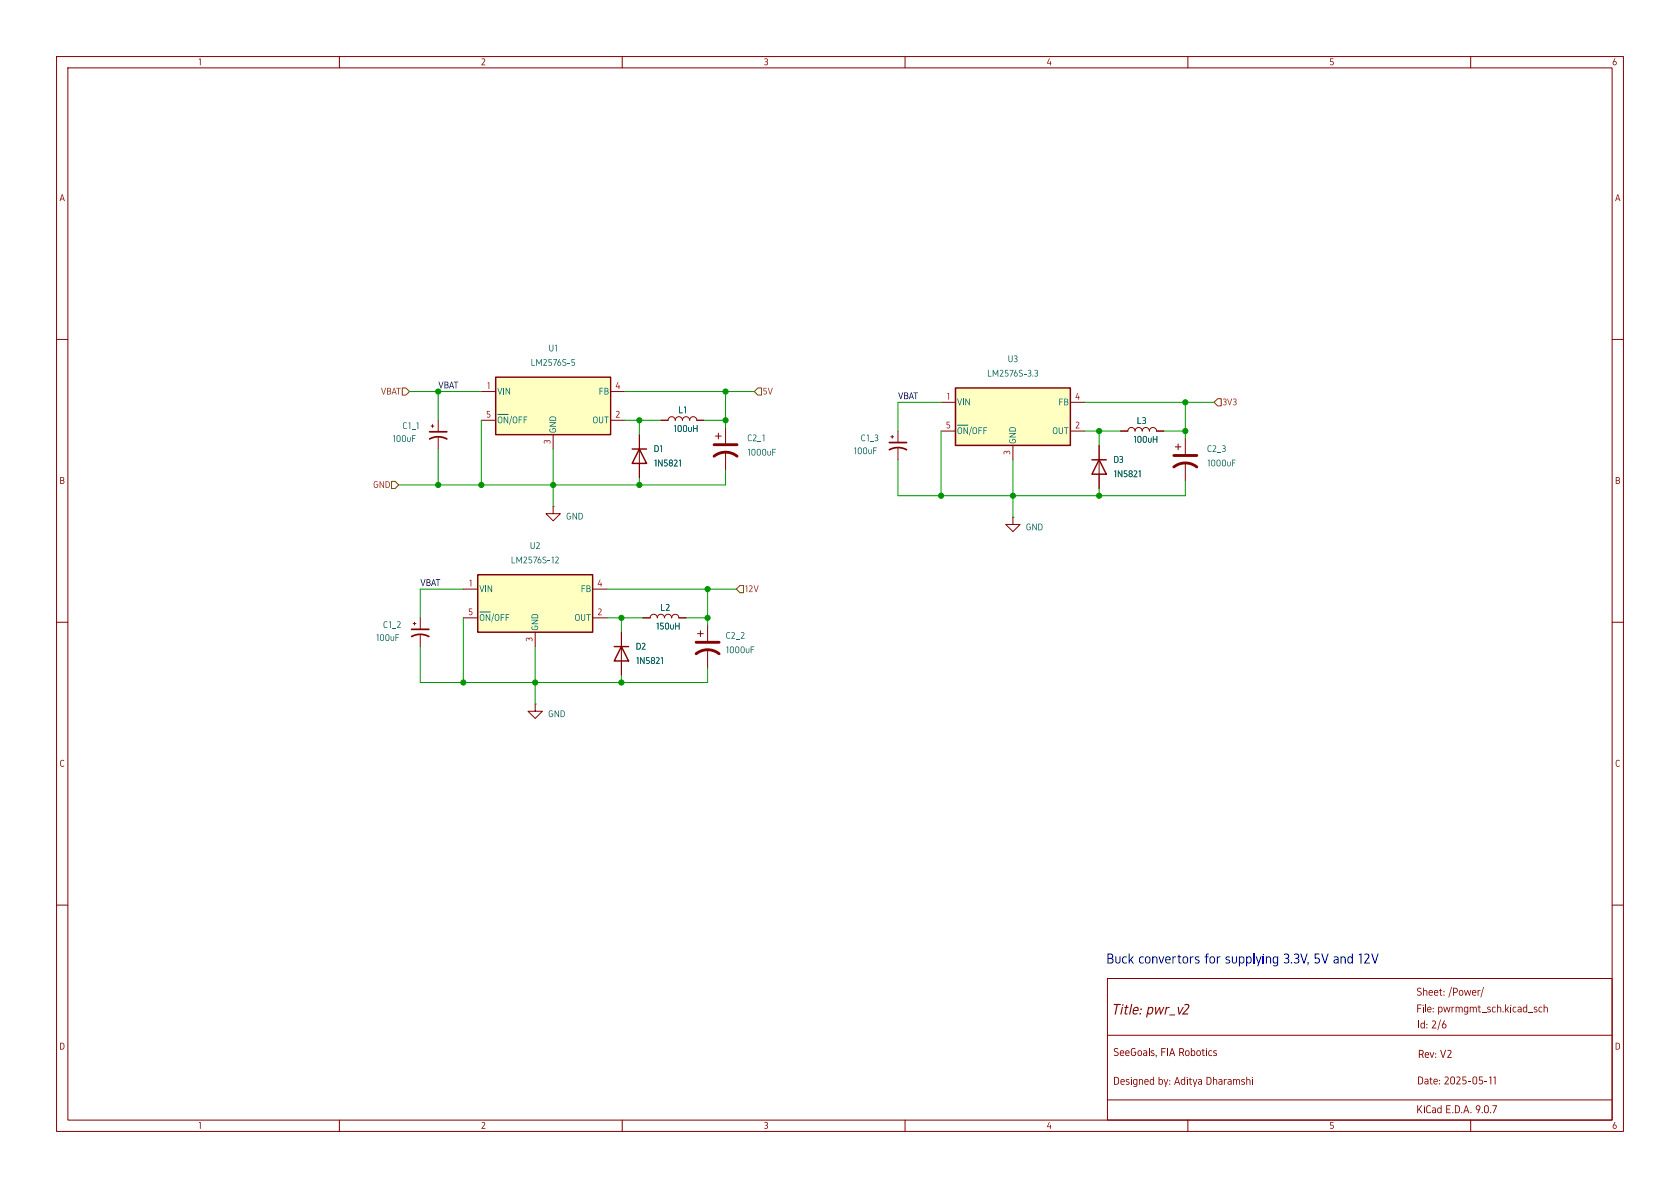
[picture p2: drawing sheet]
<svg xmlns="http://www.w3.org/2000/svg" width="297mm" height="210mm" viewBox="0 0 297 210" stroke-linecap="round" stroke-linejoin="round" font-family="sans-serif">
<g fill="none" stroke="#840000" stroke-width=".18">
<path d="M10 10h277v190h-277zM12 12h273v186h-273zM60 10v2M110 10v2M160 10v2M210 10v2M260 10v2M10 60h2M198.1 76.2h1.3a.64 .64 0 0 1 .6-.6 .64 .64 0 0 1 .7 .6 .64 .64 0 0 1 .6-.6 .64 .64 0 0 1 .6 .6 .64 .64 0 0 1 .7-.6 .64 .64 0 0 1 .6 .6 .64 .64 0 0 1 .6-.6 .64 .64 0 0 1 .7 .6h1.2M285 60h2M10 110h2M73 110.2h.5"/>
<path d="M73.3 110v.5M74.3 109.2v2.1M74.3 112.3v2M113.7 109.2h1.2a.64 .64 0 0 1 .7-.6 .64 .64 0 0 1 .6 .6 .64 .64 0 0 1 .6-.6 .64 .64 0 0 1 .7 .6 .64 .64 0 0 1 .6-.6 .64 .64 0 0 1 .6 .6 .64 .64 0 0 1 .7-.6 .64 .64 0 0 1 .6 .6h1.3M285 110h2M94.6 124.5v1.2h1.3l-1.3 1.3-1.3-1.3h1.3M94.6 124.5h.1M10 160h2M195.8 173h89.2v25h-89.2zM285 160h2M60 198v2M110 198v2"/>
<path d="M160 198v2M195.8 194.4h89.1M195.8 183h89.1M210 198v2M260 198v2"/>
</g>
<path d="M72.8 112.5a3.2 3.2 0 0 1 3 0M72.8 111.3h3" fill="none" stroke="#840000" stroke-width=".3"/>
<path d="M84.5 101.6h20.3v10.2h-20.3z" fill="#ffffc2"/>
<path d="M84.5 101.6h20.3v10.2h-20.3z" fill="none" stroke="#840000" stroke-width=".25"/>
<path d="M81.9 104.1h2.6M81.9 109.2h2.6M94.6 111.8v2.5M104.8 104.1h2.5M104.8 109.2h2.5M123.3 112h1M123.8 111.5v1M125.1 110.5v2.8M125.1 114.8v3.3" fill="none" stroke="#840000" stroke-width=".18"/>
<path d="M84.8 108.2h1.9" fill="none" stroke="#006464" stroke-width=".18"/>
<path d="M123.1 115.6a3.3 3.3 0 0 1 4 0M123.1 113.5h4" fill="none" stroke="#840000" stroke-width=".51"/>
<path d="M168.9 68.6h20.3v10.1h-20.3z" fill="#ffffc2"/>
<path d="M111.8 79.4h2.5M113 79.4l1.3 2.5h-2.5zM168.9 68.6h20.3v10.1h-20.3zM108.6 114.3h2.5M109.9 114.3l1.2 2.5h-2.5z" fill="none" stroke="#840000" stroke-width=".25"/>
<g fill="none" stroke="#840000" stroke-width=".18">
<path d="M76.2 75.3h.5M76.5 75.1v.5M77.5 74.3v2M77.5 77.3v2.1M113 76.8v7.7M116.8 74.3h1.3a.64 .64 0 0 1 .6-.6 .64 .64 0 0 1 .7 .6 .64 .64 0 0 1 .6-.6 .64 .64 0 0 1 .6 .6 .64 .64 0 0 1 .7-.6 .64 .64 0 0 1 .6 .6 .64 .64 0 0 1 .7-.6 .64 .64 0 0 1 .6 .6h1.3M126.5 77.1h1M127 76.6v1M128.3 75.6v2.8M128.3 79.9v3.3M157.5 77.2h.5M157.7 77v.5"/>
<path d="M158.7 76.2v2M158.7 79.2v2.1M166.4 71.1h2.5M166.4 76.2h2.5M179.1 78.7v2.6M189.2 71.1h2.6M189.2 76.2h2.6M97.8 89.5v1.3h1.3l-1.3 1.3-1.3-1.3h1.3M97.8 89.5h.1M109.9 111.8v7.6"/>
</g>
<path d="M169.3 75.2h1.8" fill="none" stroke="#006464" stroke-width=".18"/>
<path d="M75.9 77.6a3.2 3.2 0 0 1 3.1 0M75.9 76.3h3.1M157.2 79.5a3.2 3.2 0 0 1 3.1 0M157.2 78.2h3.1" fill="none" stroke="#840000" stroke-width=".3"/>
<path d="M126.2 78.6h4.1M126.2 80.6a3.3 3.3 0 0 1 4.1 0" fill="none" stroke="#840000" stroke-width=".51"/>
<path d="M87.6 66.7h20.3v10.1h-20.3z" fill="#ffffc2"/>
<path d="M87.6 66.7h20.3v10.1h-20.3zM193 81.3h2.6M194.3 81.3l1.3 2.5h-2.6z" fill="none" stroke="#840000" stroke-width=".25"/>
<g fill="none" stroke="#840000" stroke-width=".18">
<path d="M85.1 69.2h2.5M85.1 74.3h2.5M97.8 76.8v2.6M107.9 69.2h2.6M107.9 74.3h2.6M113 76.8v2.6M116.8 74.3h1.3M123.2 74.3h1.3M194.3 78.7v7.7M198.1 76.2h1.3M204.5 76.2h1.2M207.8 79h1"/>
<path d="M208.3 78.5v1M209.5 77.5v2.8M113 81.9v2.6M179.1 91.4v1.3h1.2l-1.2 1.3-1.3-1.3h1.3M179.1 91.4h.1M209.5 81.8v3.3M109.9 111.8v2.5M109.9 116.8v2.6M113.7 109.2h1.2M120 109.2h1.3"/>
</g>
<path d="M88 73.3h1.8" fill="none" stroke="#006464" stroke-width=".18"/>
<path d="M207.5 82.6a3.3 3.3 0 0 1 4.1 0M207.5 80.5h4.1" fill="none" stroke="#840000" stroke-width=".51"/>
<path d="M134 68.6h.6v1.3h-.6l-.7-.7zM215.3 70.5h.6v1.3h-.6l-.7-.7zM69.2 85.1h.6l.7 .6-.7 .7h-.6zM130.8 103.5h.6v1.3h-.6l-.6-.7z" fill="none" stroke="#725600" stroke-width=".18"/>
<g fill="none" stroke="#009600" stroke-width=".18">
<path d="M72.4 69.2h12.7M77.5 69.2v5.1M77.5 79.4v6.3M85.1 74.3v11.4M97.8 79.4v10.1M110.5 69.2h22.8M110.5 74.3h6.3M113 74.3v2.5M124.5 74.3h3.8M128.3 69.2v6.4M166.4 71.1h-7.7v5.1M166.4 76.2v11.4"/>
<path d="M191.8 71.1h22.8M191.8 76.2h6.3M194.3 76.2v2.5M205.7 76.2h3.8M209.5 71.1v6.4M113 84.5v1.2M128.3 83.2v2.5h-57.8M158.7 81.3v6.3h50.8v-2.5M179.1 81.3v10.1M194.3 86.4v1.2M74.3 114.3v6.4h50.8v-2.6M81.9 104.1h-7.6v5.1"/>
<path d="M81.9 109.2v11.5M94.6 114.3v10.2M107.3 109.2h6.4M107.3 104.1h22.9M109.9 109.2v2.6M109.9 119.4v1.3M121.3 109.2h3.8M125.1 104.1v6.4"/>
</g>
<g fill="#009600" stroke="#009600" stroke-width=".18">
<circle cx="94.6" cy="120.7" r=".46"/>
<circle cx="109.9" cy="120.7" r=".46"/>
<circle cx="109.9" cy="109.2" r=".46"/>
<circle cx="81.9" cy="120.7" r=".46"/>
<circle cx="125.1" cy="109.2" r=".46"/>
<circle cx="125.1" cy="104.1" r=".46"/>
<circle cx="128.3" cy="69.2" r=".46"/>
<circle cx="128.3" cy="74.3" r=".46"/>
<circle cx="113" cy="74.3" r=".46"/>
<circle cx="194.3" cy="76.2" r=".46"/>
<circle cx="194.3" cy="87.6" r=".46"/>
<circle cx="179.1" cy="87.6" r=".46"/>
<circle cx="209.5" cy="71.1" r=".46"/>
<circle cx="209.5" cy="76.2" r=".46"/>
<circle cx="166.4" cy="87.6" r=".46"/>
<circle cx="85.1" cy="85.7" r=".46"/>
<circle cx="113" cy="85.7" r=".46"/>
<circle cx="97.8" cy="85.7" r=".46"/>
<circle cx="77.5" cy="69.2" r=".46"/>
<circle cx="77.5" cy="85.7" r=".46"/>
</g>
<text font-size="2.8" fill="#840000" x="196.4" y="180">Title:pwr_v2</text>
<text font-size="2.7" fill="#0000c2" x="195.6" y="171">Buckconvertorsfor supplying3.3V,5Vand12V</text>
<g font-size="2.1" fill="#840000">
<text x="250.4" y="179.5">File:pwrmgmt_sch.kicad_sch</text>
<text x="250.4" y="176.5">Sheet:/Power/</text>
<text x="250.6" y="182.3">Id:2/6</text>
<text x="196.8" y="187.2">SeeGoals,</text>
<text x="205.1" y="187.2">FIARobotics</text>
<text x="250.7" y="187.5">Rev:V2</text>
<text x="196.8" y="192.3">Designedby:AdityaDharamshi</text>
<text x="250.4" y="197.3">KiCadE.D.A.9.0.7</text>
<text x="250.5" y="192.2">Date:2025-05-11</text>
</g>
<g font-size="1.8" fill="#840000">
<text x="35" y="12">1</text>
<text x="85" y="12">2</text>
<text x="135" y="12">3</text>
<text x="185" y="12">4</text>
<text x="235" y="12">5</text>
<text x="285" y="12">6</text>
<text x="10.5" y="36">A</text>
<text x="285.5" y="36">A</text>
<text x="10.5" y="86">B</text>
<text x="285.5" y="86">B</text>
<text x="10.5" y="136">C</text>
<text x="285.5" y="136">C</text>
<text x="10.5" y="186">D</text>
<text x="285.5" y="186">D</text>
<text x="35" y="200">1</text>
<text x="85" y="200">2</text>
<text x="135" y="200">3</text>
<text x="185" y="200">4</text>
<text x="235" y="200">5</text>
<text x="285" y="200">6</text>
</g>
<g font-size="1.8" fill="#006464">
<text x="93.8" y="65.1">LM2576S-5</text>
<text x="97" y="62.6">U1</text>
<text x="178.1" y="64.5">U3</text>
<text x="87.9" y="70.2">VIN</text>
<text x="105.9" y="70.2">FB</text>
<text x="174.5" y="67">LM2576S-3.3</text>
<text x="71.1" y="76.3">C1_1</text>
<text x="87.9" y="75.3">~{ON}/OFF</text>
<text x="98.7" y="76.6" transform="rotate(-90 98.7 76.6)">GND</text>
<text x="104.7" y="75.3">OUT</text>
<text x="119" y="76.8">100uH</text>
<text x="119.9" y="73.5">L1</text>
<text x="169.2" y="72.1">VIN</text>
<text x="169.2" y="77.2">~{ON}/OFF</text>
<text x="186" y="77.2">OUT</text>
<text x="187.1" y="72.1">FB</text>
<text x="201" y="75.4">L3</text>
<text x="69.3" y="78.6">100uF</text>
<text x="115.6" y="80.3">D1</text>
<text x="115.6" y="82.9">1N5821</text>
<text x="132.1" y="78.4">C2_1</text>
<text x="132.1" y="81">1000uF</text>
<text x="150.9" y="80.7">100uF</text>
<text x="152.1" y="78.4">C1_3</text>
<text x="180" y="78.5" transform="rotate(-90 180 78.5)">GND</text>
<text x="196.8" y="82.2">D3</text>
<text x="200.3" y="78.7">100uH</text>
<text x="213.4" y="82.9">1000uF</text>
<text x="213.4" y="80.3">C2_3</text>
<text x="196.8" y="84.8">1N5821</text>
<text x="100.1" y="92.3">GND</text>
<text x="181.3" y="94.2">GND</text>
<text x="90.3" y="100">LM2576S-12</text>
<text x="93.7" y="97.5">U2</text>
<text x="84.7" y="105.1">VIN</text>
<text x="102.7" y="105.1">FB</text>
<text x="66.4" y="113.7">100uF</text>
<text x="67.7" y="111.4">C1_2</text>
<text x="84.7" y="110.2">~{ON}/OFF</text>
<text x="95.6" y="111.5" transform="rotate(-90 95.6 111.5)">GND</text>
<text x="101.6" y="110.2">OUT</text>
<text x="115.9" y="111.7">150uH</text>
<text x="116.7" y="108.4">L2</text>
<text x="128.3" y="113.4">C2_2</text>
<text x="112.4" y="115.3">D2</text>
<text x="112.4" y="117.8">1N5821</text>
<text x="128.3" y="115.9">1000uF</text>
<text x="96.9" y="127.2">GND</text>
</g>
<g font-size="1.8" fill="#725600">
<text x="67.3" y="70.2">VBAT</text>
<text x="134.8" y="70.2">5V</text>
<text x="216.1" y="72.1">3V3</text>
<text x="65.9" y="86.7">GND</text>
<text x="131.6" y="105.1">12V</text>
</g>
<g font-size="1.8" fill="#0f0f0f">
<text x="77.5" y="68.9">VBAT</text>
<text x="158.7" y="70.8">VBAT</text>
<text x="74.3" y="103.8">VBAT</text>
</g>
<g font-size="1.8" fill="#a90000">
<text x="86" y="69">1</text>
<text x="108.8" y="69">4</text>
<text x="167.3" y="70.9">1</text>
<text x="190" y="70.9">4</text>
<text x="85.9" y="74">5</text>
<text x="108.8" y="74">2</text>
<text x="167.2" y="75.9">5</text>
<text x="190.1" y="75.9">2</text>
<text x="97.5" y="78.5" transform="rotate(-90 97.5 78.5)">3</text>
<text x="178.8" y="80.4" transform="rotate(-90 178.8 80.4)">3</text>
<text x="82.9" y="103.9">1</text>
<text x="105.6" y="103.9">4</text>
<text x="82.7" y="109">5</text>
<text x="94.4" y="113.5" transform="rotate(-90 94.4 113.5)">3</text>
<text x="105.6" y="109">2</text>
</g>
</svg>
